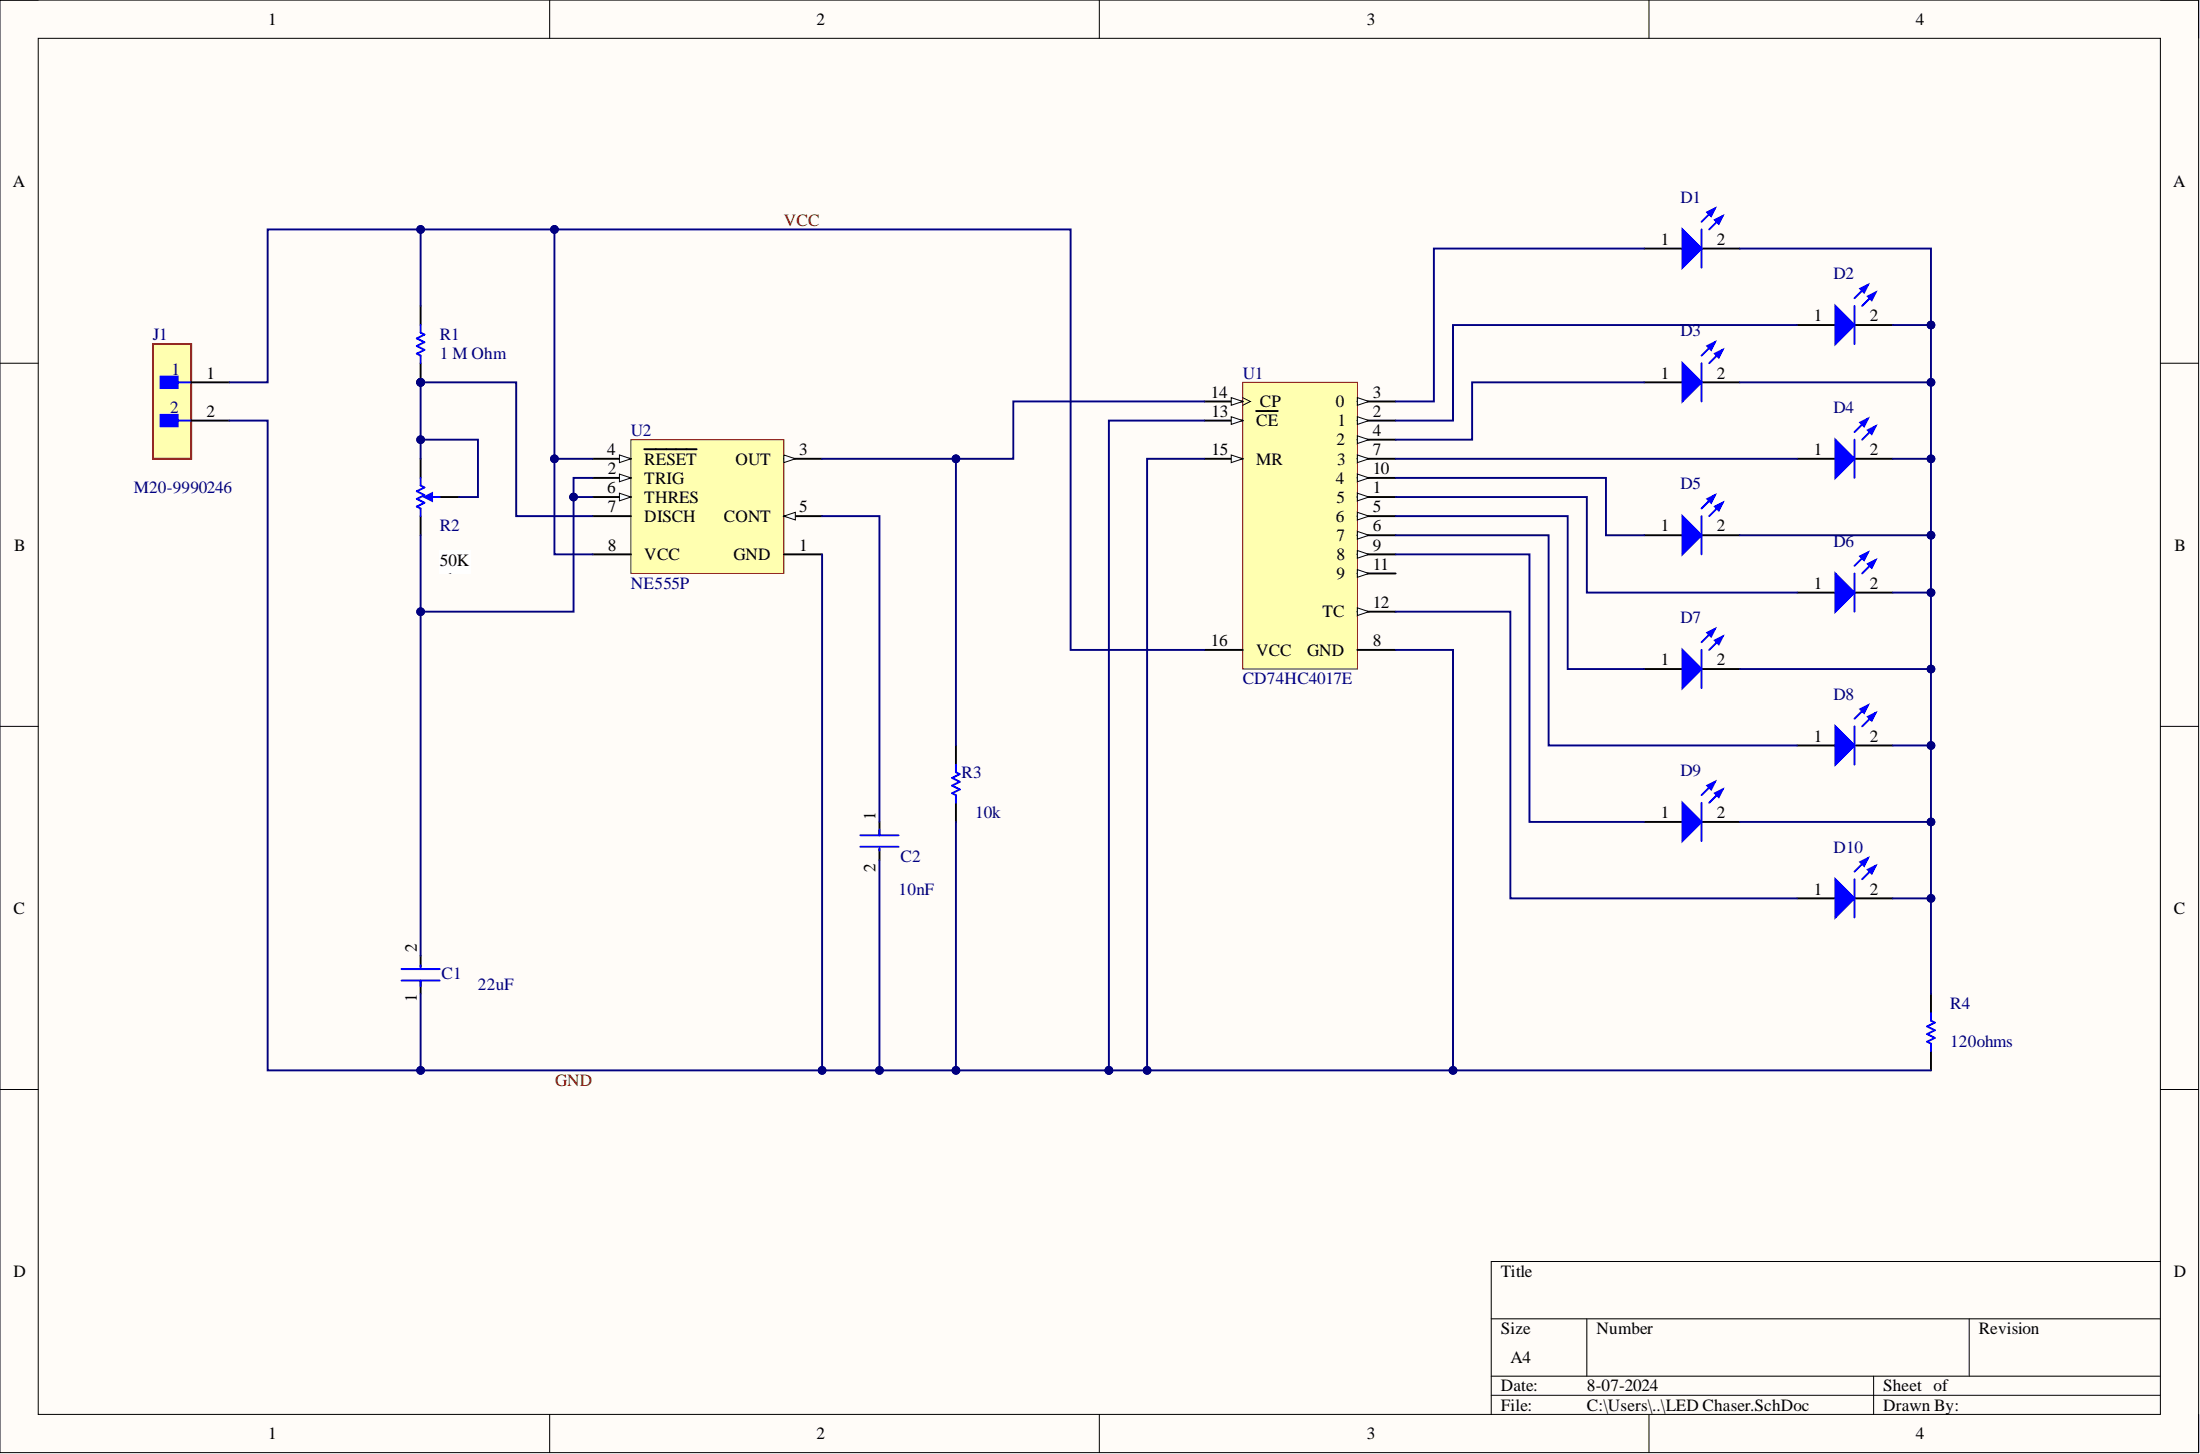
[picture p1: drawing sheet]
# Altium project LED Chaser.PrjPcb
1 sheet, 19 parts. Net scope: global (net labels, ports and power ports of the same name join across sheets).
Board file: LED Chaser.PcbDoc

## Sheet LED Chaser.SchDoc
size A4; SheetNumber: 1; SheetTotal: 1

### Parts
C1  Capacitance: 22uF  [FP-RCEWM1-MFG]  (hidden comment: RCER71E226MWM1H03A)
C2  Capacitance: 10nF  [FP-RCE0K1-MFG]  (hidden comment: RCER71H103K0K1H03B)
D1  151051BS04000  [WL-TMRC_D5.9H8.7]  (value not drawn)
D2  151051BS04000  [WL-TMRC_D5.9H8.7]  (value not drawn)
D3  151051BS04000  [WL-TMRC_D5.9H8.7]  (value not drawn)
D4  151051BS04000  [WL-TMRC_D5.9H8.7]  (value not drawn)
D5  151051BS04000  [WL-TMRC_D5.9H8.7]  (value not drawn)
D6  151051BS04000  [WL-TMRC_D5.9H8.7]  (value not drawn)
D7  151051BS04000  [WL-TMRC_D5.9H8.7]  (value not drawn)
D8  151051BS04000  [WL-TMRC_D5.9H8.7]  (value not drawn)
D9  151051BS04000  [WL-TMRC_D5.9H8.7]  (value not drawn)
D10  151051BS04000  [WL-TMRC_D5.9H8.7]  (value not drawn)
J1  M20-9990246  [FP-M20-9990246-MFG]
R1  Resistance: 1 M Ohm  [RESA60-630X240]  (hidden comment: MFR-25FBF52-1M)
R2  3313J-1-503E  [BOUR-3313J-1_V]  (value not drawn)
R3  Resistance (Ohms): 10k  [OMTE-RES7X2.5-2]  (hidden comment: OD103JE)
R4  Resistance (Ohms): 120ohms  [OMTE-RES7X2.5-2]  (hidden comment: OD103JE)
U1  CD74HC4017E  [N0016A]
U2  NE555P  [P0008A]

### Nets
GND: C1.1 C2.2 J1.2 R3.1 R4.1 U1.8(GND) U1.13(~{CE}) U1.15(MR) U2.1(GND)
VCC: J1.1 R1.1 U1.16(VCC) U2.4(~{RESET}) U2.8(VCC)
NetC1_2: C1.2 R2.1 U2.2(TRIG) U2.6(THRES)
NetC2_1: C2.1 U2.5(CONT)
NetD1_1: D1.1(A) U1.3(0)
NetD1_2: D1.2(K) D2.2(K) D3.2(K) D4.2(K) D5.2(K) D6.2(K) D7.2(K) D8.2(K) D9.2(K) D10.2(K) R4.2
NetD2_1: D2.1(A) U1.2(1)
NetD3_1: D3.1(A) U1.4(2)
NetD4_1: D4.1(A) U1.7(3)
NetD5_1: D5.1(A) U1.10(4)
NetD6_1: D6.1(A) U1.1(5)
NetD7_1: D7.1(A) U1.5(6)
NetD8_1: D8.1(A) U1.6(7)
NetD9_1: D9.1(A) U1.9(8)
NetD10_1: D10.1(A) U1.12(TC)
NetR1_2: R1.2 R2.2 R2.3 U2.7(DISCH)
NetR3_2: R3.2 U1.14(CP) U2.3(OUT)

Not connected (* = marked no-connect by the designer): U1 11(9)

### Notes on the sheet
- (near R2) 50Kohms
